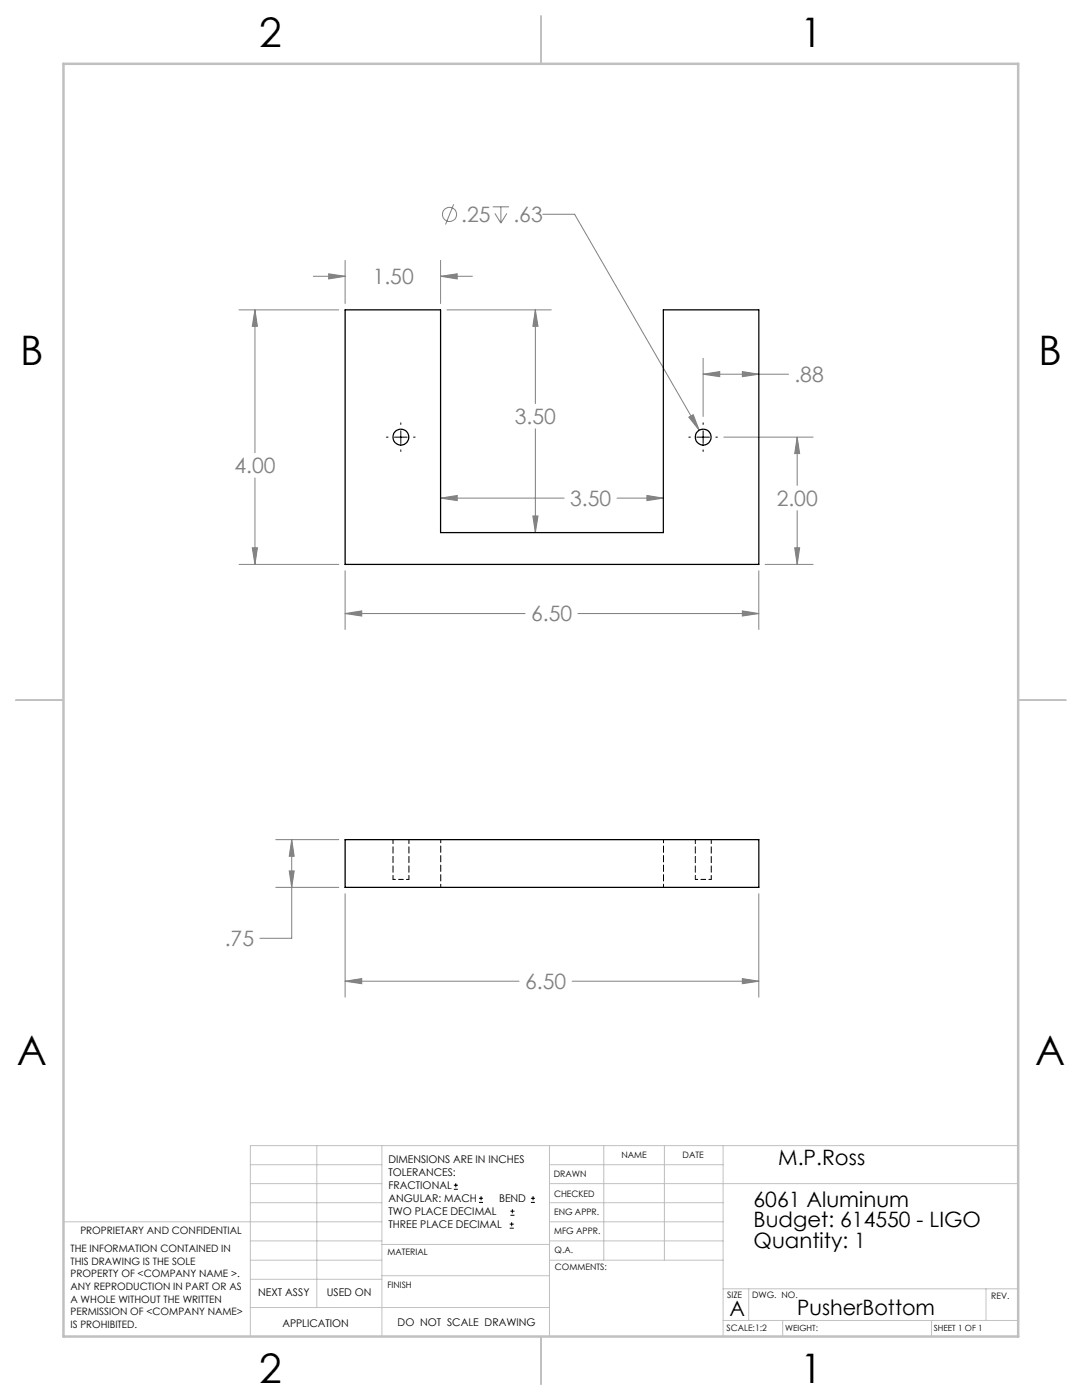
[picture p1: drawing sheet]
<svg xmlns="http://www.w3.org/2000/svg" width="216mm" height="279mm" viewBox="0 0 216 279" stroke-linecap="round" stroke-linejoin="round" font-family="sans-serif">
<g fill="none" stroke="#808080" stroke-width=".2">
<path d="M62.5 55.1h6.4M65.6 54.6l3.3 .5-3.3 .6zM68.9 52v8.6M87.9 55.1l3.3-.5v1.1zM87.9 52v8.6M87.9 55.1h6.4M90.5 40.8l-1.6 4M98.3 41.3h3.3M98.7 42.6l1.2 1.9M99.9 41.3v3.2M101.1 42.6l-1.2 1.9M108.3 42.8h6.4l24.8 43.1"/>
<path d="M47.7 61.8h19.9M50.9 61.8l.5 3.3h-1.1zM50.9 61.8v28.5M89.2 61.8h20.8M106.8 61.8l.6 3.3h-1.1zM106.8 61.8v18.7M140.3 74.7l3.3-.5v1zM140.3 71.5v11.6M140.3 74.7h17M148.1 74.2l3.3 .5-3.3 .5zM50.9 95.4v17.2M87.9 99.4l3.3-.5v1z"/>
<path d="M87.9 99.4h24.7M106.8 85.6v20.7M123.1 99.4h9.3M129.1 98.9l3.3 .5-3.3 .5zM137.4 83.3l.9-.5 1.2 3.1zM144.4 87.2h17.8M159.1 87.2v9.7M159.1 87.2l.5 3.3h-1zM47.7 112.6h19.9M50.3 109.3h1.1l-.5 3.3zM68.9 113.9v11.7M106.3 103h1.1l-.6 3.3z"/>
<path d="M151.4 113.9v11.7M152.7 112.6h9.5M158.6 109.3h1l-.5 3.3zM159.1 101.9v10.7M68.9 122.4l3.3-.5v1zM68.9 122.4h35.9M115.3 122.4h36.1M148.1 121.9l3.3 .5-3.3 .5zM55 167.6h12.6M55 177.1h12.6M57.7 173.8h1l-.5 3.3zM58.2 167.6l.5 3.3h-1z"/>
<path d="M58.2 167.6v19.7h-6.3M68.9 178.4v20.6M151.4 178.4v20.6M68.9 195.8l3.3-.5v1zM68.9 195.8h34.7M114.2 195.8h37.2M148.1 195.3l3.3 .5-3.3 .5z"/>
<circle cx="89.7" cy="42.8" r="1.41"/>
</g>
<g fill="none" stroke="#000" stroke-width=".2">
<path d="M77.1 87.2h.3M78.7 87.2h2.5M80 84.4v.3M80 86v2.5M80 89.8v.3M82.5 87.2h.3M137.4 87.2h.4M139 87.2h2.6M140.3 84.4v.3M140.3 86v2.5M140.3 89.8v.3M142.8 87.2h.4"/>
<path d="M90.6 237.3h.8M90.6 236.5h.8M90.9 236.1v.9M95.6 240h.8M95.6 239.1h.8M96 238.7v.8M105.9 240h.9M105.9 239.1h.9M106.4 238.7v.8M101.7 245.1h.8M101.7 244.3h.8M101.8 242.5h.9"/>
<path d="M101.8 241.7h.9M102.1 243.9v.8M102.2 241.3v.8"/>
</g>
<g fill="none" stroke="#c0c0c0" stroke-width=".2">
<path d="M50 232.4h26.2M50 236.2h26.2M63.2 228.6v32.3M76.2 228.6v38.1M109.6 228.6v38.1M109.6 232.4h34.7M109.6 236.2h93.6M120.5 228.6v22.9M132.6 228.6v22.9M144.3 228.6v38.1M203.2 228.6h-153.2v38.1M12.7 243.8h63.5"/>
<path d="M50 251.5h26.2M50 240h26.2M50 247.7h26.2M50 255.3h26.2M76.2 254.6h33.4M76.2 248.4h33.4M109.6 251.5h34.7M109.6 243.8h34.7M109.6 240h34.7M109.6 247.7h34.7M144.3 257.2h58.9M149.4 257.2v6.3"/>
<path d="M196.7 257.2v6.3M50 260.9h59.6M144.3 263.5h58.9M156.2 263.5v3.2M185.9 263.5v3.2"/>
</g>
<path d="M108 3.2v9.5M3.1 139.7h9.6M203.2 139.7h9.5M108 266.7v9.6" fill="none" stroke="#c0c0c0" stroke-width=".25"/>
<path d="M12.7 12.7h190.5v254h-190.5z" fill="none" stroke="#c0c0c0" stroke-width=".5"/>
<path d="M50.9 61.8l.5 3.3h-1.1zM50.3 109.3h1.1l-.5 3.3zM106.8 61.8l.6 3.3h-1.1zM106.3 103h1.1l-.6 3.3zM87.9 99.4l3.3-.5v1zM129.1 98.9l3.3 .5-3.3 .5zM68.9 122.4l3.3-.5v1zM148.1 121.9l3.3 .5-3.3 .5zM87.9 55.1l3.3-.5v1.1zM65.6 54.6l3.3 .5-3.3 .6zM140.3 74.7l3.3-.5v1zM148.1 74.2l3.3 .5-3.3 .5zM159.1 87.2l.5 3.3h-1zM158.6 109.3h1l-.5 3.3zM137.4 83.3l2.1 2.6-1.2-3.1zM68.9 195.8l3.3-.5v1zM148.1 195.3l3.3 .5-3.3 .5zM58.2 167.6l.5 3.3h-1zM57.7 173.8h1l-.5 3.3z" fill="#808080"/>
<g fill="none" stroke="#000" stroke-width=".25">
<path d="M68.9 61.8h19v44.5h44.5v-44.5h19v50.8h-82.5zM68.9 167.6h82.5v9.5h-82.5z"/>
<circle cx="80" cy="87.2" r="1.59"/>
<circle cx="140.3" cy="87.2" r="1.59"/>
</g>
<path d="M87.9 177.1v-9.5M132.4 177.1v-9.5" fill="none" stroke="#000" stroke-width=".2" stroke-dasharray="1.3 .6" stroke-dashoffset=".6"/>
<path d="M78.4 175.5h1.6M80 175.5h1.6M138.7 175.5h1.6M140.3 175.5h1.6" fill="none" stroke="#000" stroke-width=".2" stroke-dasharray="1.3 .6" stroke-dashoffset=".8"/>
<path d="M78.4 167.6v7.9M81.6 175.5v-7.9M138.7 167.6v7.9M141.9 175.5v-7.9" fill="none" stroke="#000" stroke-width=".2" stroke-dasharray="1.3 .6" stroke-dashoffset=".5"/>
<g font-size="8.1">
<text x="51.7" y="9.3">2</text>
<text x="159.7" y="9.3">1</text>
<text x="4" y="72.8">B</text>
<text x="207.2" y="72.8">B</text>
<text x="3.3" y="212.5">A</text>
<text x="206.5" y="212.5">A</text>
<text x="51.7" y="276">2</text>
<text x="159.7" y="276">1</text>
</g>
<g font-size="4.2" fill="#808080">
<text x="92" y="44.3">.25</text>
<text x="102.4" y="44.3">.63</text>
<text x="74.4" y="56.7">1.50</text>
<text x="158.5" y="76.2">.88</text>
<text x="102.7" y="84.6">3.50</text>
<text x="46.8" y="94.4">4.00</text>
<text x="113.8" y="101">3.50</text>
<text x="155" y="101">2.00</text>
<text x="106" y="124">6.50</text>
<text x="44.8" y="188.8">.75</text>
<text x="104.8" y="197.4">6.50</text>
</g>
<g font-size="4.2">
<text x="155.3" y="232.5">M.P.Ross</text>
<text x="150.4" y="240.8">6061 Aluminum</text>
<text x="150.4" y="245">Budget: 614550 - LIGO</text>
<text x="150.4" y="249.1">Quantity: 1</text>
<text x="145.6" y="262.7">A</text>
<text x="159.1" y="262.4">PusherBottom</text>
</g>
<g font-size="2.1">
<text x="77.5" y="232.2">DIMENSIONS ARE IN INCHES</text>
<text x="77.5" y="234.7">TOLERANCES:</text>
<text x="77.5" y="237.3">FRACTIONAL</text>
<text x="77.5" y="239.9">ANGULAR: MACH</text>
<text x="99.6" y="239.9">BEND</text>
<text x="77.5" y="242.5">TWO PLACE DECIMAL</text>
<text x="77.5" y="245.1">THREE PLACE DECIMAL</text>
<text x="51.5" y="258.7">NEXT ASSY</text>
<text x="65.2" y="258.6">USED ON</text>
<text x="56.3" y="264.8">APPLICATION</text>
<text x="79.3" y="264.6">DO NOT SCALE DRAWING</text>
</g>
<g font-size="2">
<text x="14.1" y="249.9">THE INFORMATION CONTAINED IN</text>
<text x="16" y="246.3">PROPRIETARY AND CONFIDENTIAL</text>
<text x="14.1" y="252.4">THIS DRAWING IS THE SOLE</text>
<text x="14.1" y="254.9">PROPERTY OF &lt;COMPANY NAME &gt;.</text>
<text x="14.1" y="257.4">ANY REPRODUCTION IN PART OR AS</text>
<text x="14.1" y="260">A WHOLE WITHOUT THE WRITTEN</text>
<text x="14.1" y="262.5">PERMISSION OF &lt;COMPANY NAME&gt;</text>
<text x="14.1" y="265">IS PROHIBITED.</text>
</g>
<g font-size="1.8">
<text x="124" y="231.1">NAME</text>
<text x="136.2" y="231.1">DATE</text>
<text x="110.5" y="234.8">DRAWN</text>
<text x="110.5" y="238.9">CHECKED</text>
<text x="110.6" y="242.5">ENG APPR.</text>
<text x="77.3" y="250.5">MATERIAL</text>
<text x="110.6" y="246.3">MFG APPR.</text>
<text x="110.7" y="250">Q.A.</text>
<text x="77.3" y="257">FINISH</text>
<text x="110.7" y="253.5">COMMENTS:</text>
<text x="145.1" y="259">SIZE</text>
<text x="150.1" y="259.1">DWG. NO.</text>
<text x="197.8" y="259.2">REV.</text>
<text x="145" y="265.7">SCALE:1:2</text>
</g>
<g font-size="1.7">
<text x="156.7" y="265.7">WEIGHT:</text>
<text x="186.3" y="265.7">SHEET 1 OF 1</text>
</g>
</svg>
